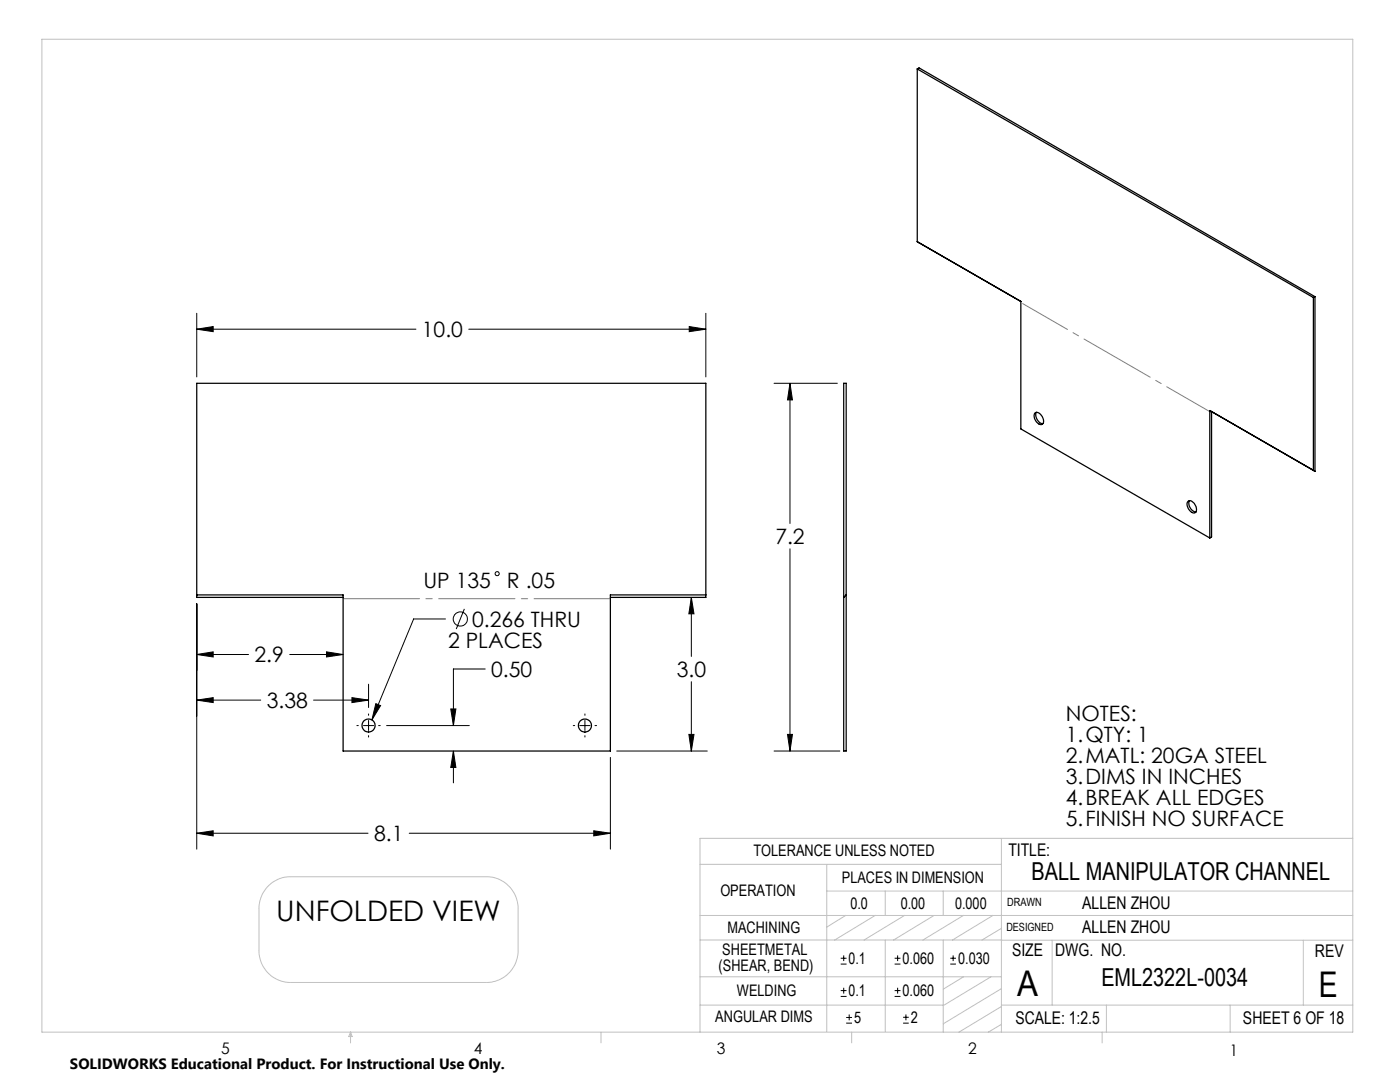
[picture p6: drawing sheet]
<svg xmlns="http://www.w3.org/2000/svg" width="279mm" height="216mm" viewBox="0 0 279 216" stroke-linecap="round" stroke-linejoin="round" font-family="sans-serif">
<g fill="none" stroke="#000" stroke-width=".2">
<path d="M39.3 65.7l3.2-.5v1zM39.3 62.5v12.7M39.3 65.7h43.7M93.6 65.7h47.3M137.5 65.2l3.4 .5-3.4 .5zM140.9 62.5v12.7M154.5 76.5h12.6M157.7 76.5l.5 3.3h-1zM157.7 76.5v28M138 119.2l.5 3.3h-1zM138 119.2v11.8M157.7 109.5v40.4"/>
<path d="M39.3 130.6l3.2-.5v1zM39.3 139.7l3.2-.5v1zM39.3 120.5v48.9M39.3 130.6h10.3M39.3 139.7h12.7M57.8 130.6h10.7M62.6 139.7h11M65.2 130.1l3.3 .5-3.3 .5zM70.2 139.2l3.4 .5-3.4 .5zM73.6 136.5v4.7M88.9 123.5h-6.4l-8.3 20.2M92.7 121.5l-1.6 4"/>
<path d="M96.8 133.5h-6.3v11.3M138 136v13.9M71.2 144.8h.3M72.5 144.8h2.1M73.6 142.5v.2M73.6 143.8v2M73.6 146.8v.3M75 140.4l1 .4-1.8 2.9zM75.6 144.8h.3M77.2 144.8h16.5M90 141.5h1l-.5 3.3zM90.5 149.9l.5 3.2h-1z"/>
<path d="M90.5 149.9v6.3M114.4 144.8h.3M115.7 144.8h2.1M116.7 142.5v.2M116.7 143.8v2M116.7 146.8v.3M118.7 144.8h.4M121.8 151.1v18.3M123.1 149.9h18M137.5 146.5h1l-.5 3.4zM154.5 149.9h13.1M157.2 146.5h1l-.5 3.4z"/>
<path d="M39.3 166.3l3.2-.5v1zM39.3 166.3h34.1M81.7 166.3h40.1M118.5 165.8l3.3 .5-3.3 .5zM167.8 198.8h1.1M167.8 197.7h1.1M167.8 192.4h1.1M167.8 191.2h1.1M168.4 190.6v1.2M168.4 197.1v1.2M178.5 198.8h1.2M178.5 197.7h1.2"/>
<path d="M178.5 192.4h1.2M178.5 191.2h1.2M179.1 190.6v1.2M179.1 197.1v1.2M189.7 192.4h1.1M189.7 191.2h1.1M190.2 190.6v1.2M168.9 204.2h1.1M168.9 203h1.1M169.5 202.4v1.2M180.2 204.2h1.2M180.2 203h1.2"/>
<path d="M180.8 202.4v1.2"/>
<circle cx="99.2" cy="114.5" r=".41"/>
<circle cx="91.9" cy="123.5" r="1.41"/>
</g>
<g fill="none" stroke="#c0c0c0" stroke-width=".2">
<path d="M8.4 7.8h261.6v198.2h-261.6zM53.7 176.7a6.2 6.2 0 0 1 4.3-1.8h39a6.4 6.4 0 0 1 6.4 6.4v8.4a6.3 6.3 0 0 1-6.4 6.3h-39a6.3 6.3 0 0 1-6.3-6.3v-8.4a6.4 6.4 0 0 1 2-4.6zM139.7 172.5h60.1M165 177.8h105M165 172.5v33.3M176.7 177.8v4.9M188.2 177.8v4.9M199.8 167.3v38.7M270 167.3h-130.3v38.7M139.7 182.7h130.3M139.7 187.6h60.2M139.7 194.9h60.1"/>
<path d="M168.8 182.7l-3.8 2.3M174.7 182.7l-8.1 4.9M176.7 187.6v18.2M180.5 182.7l-8.1 4.9M186.4 182.7l-8.1 4.9M188.2 187.6v18.4M192.3 182.7l-8.1 4.9M192.3 194.9l-4.1 2.5M197.8 194.9l-9.6 5.8M198.2 182.7l-8.1 4.9M199.8 187.6h70.2M199.8 197.3l-11.6 7"/>
<path d="M199.8 185.2l-3.8 2.4M210 187.6v13M260.1 187.6v13M70 206v2.1M70 206l.3 .8h-.7zM119.9 206v2.1M139.7 200.6h48.5M170 206v2.1M199.8 200.6h70.2M199.8 200.8l-8.4 5.2M199.8 204.4l-2.6 1.6M220 206v2.1"/>
<path d="M220.8 200.6v5.4M245.5 200.6v5.4"/>
</g>
<path d="M204.1 60.6l37.7 21.7" fill="none" stroke="#808080" stroke-width=".2" stroke-dasharray="15.2 1.3 1.3 1.3" stroke-dashoffset="4.9"/>
<path d="M68.5 119.5h53.3" fill="none" stroke="#808080" stroke-width=".2" stroke-dasharray="15.2 1.3 1.3 1.3"/>
<g fill="#000">
<path d="M75 140.4l1 .4-1.8 2.9z"/>
<path d="M39.3 65.7l3.2-.5v1zM137.5 65.2l3.4 .5-3.4 .5zM39.3 130.6l3.2-.5v1zM65.2 130.1l3.3 .5-3.3 .5zM39.3 166.3l3.2-.5v1zM118.5 165.8l3.3 .5-3.3 .5zM138 119.2l.5 3.3h-1zM137.5 146.5h1l-.5 3.4zM39.3 139.7l3.2-.5v1zM70.2 139.2l3.4 .5-3.4 .5zM90.5 149.9l.5 3.2h-1zM90 141.5h1l-.5 3.3zM157.7 76.5l.5 3.3h-1zM157.2 146.5h1l-.5 3.4z"/>
</g>
<g fill="none" stroke="#000" stroke-width=".25">
<path d="M183.1 13.8v34.4M183.1 13.8l79 45.6M183.1 13.8l.3-.3 79 45.7M183.1 48.2l20.6 11.9v25.5l37.7 21.8M183.1 48.2l.3 .2M262.1 59.4v34.4l.3 .3M262.4 59.2l-.3 .2M262.4 59.2v34.9M168.4 76.5h.5v73.4h-.5zM206.5 82.5a.84 .84 0 0 1 1.3 .3l.4 .9a.67 .67 0 0 1-.2 1 .67 .67 0 0 1-.9-.3l-.6-.8-.1-.7zM206.8 82.3a1.71 1.71 0 0 0 1.3 2.2M237.2 100a1.25 1.25 0 0 1 1.5 1.1l.1 .3a.67 .67 0 0 1-.3 .9 .67 .67 0 0 1-.9-.2 1.5 1.5 0 0 1-.4-2.1z"/>
<path d="M237.4 99.9a1.75 1.75 0 0 0 1.3 2.3M241.4 81.9l21 12.2M241.4 81.9v25.5M241.4 81.9l.4 .2v25l-.4 .3M39.3 118.7h29.2v31.2h53.3v-31.2h19.1M68.5 119.2h-29.2v-42.7h101.6v42.7h-19.1M168.9 118.7l-.5 .5"/>
<circle cx="73.6" cy="144.8" r="1.31"/>
<circle cx="116.7" cy="144.8" r="1.31"/>
</g>
<g font-size="7.1">
<text x="203" y="198.7">A</text>
<text x="263.2" y="198.9">E</text>
</g>
<text font-size="5.6" x="55.1" y="183.7">UNFOLDED VIEW</text>
<g font-size="4.9">
<text x="205.9" y="175.7">BALL MANIPULATOR CHANNEL</text>
<text x="219.8" y="196.7">EML2322L-0034</text>
</g>
<g font-size="4.2">
<text x="84.2" y="67.3">10.0</text>
<text x="154.7" y="108.6">7.2</text>
<text x="84.5" y="117.3">UP 135</text>
<text x="101.2" y="117.3">R .05</text>
<text x="94.2" y="125.1">0.266 THRU</text>
<text x="89.4" y="129.3">2 PLACES</text>
<text x="50.8" y="132.2">2.9</text>
<text x="98" y="135.1">0.50</text>
<text x="135.1" y="135.1">3.0</text>
<text x="53.2" y="141.3">3.38</text>
<text x="212.7" y="143.9">NOTES:</text>
<text x="212.7" y="148.1">1.QTY: 1</text>
<text x="212.7" y="152.3">2.MATL: 20GA STEEL</text>
<text x="212.7" y="156.4">3.DIMS IN INCHES</text>
<text x="212.7" y="160.6">4.BREAK ALL EDGES</text>
<text x="74.7" y="167.9">8.1</text>
<text x="212.7" y="164.8">5.FINISH NO SURFACE</text>
</g>
<g font-size="3.5">
<text x="201.2" y="170.7">TITLE:</text>
<text x="216" y="181.4">ALLEN ZHOU</text>
<text x="202" y="190.8">SIZE</text>
<text x="210.6" y="190.8">DWG. NO.</text>
<text x="216" y="186.2">ALLEN ZHOU</text>
<text x="262.4" y="190.9">REV</text>
<text x="202.7" y="204.4">SCALE: 1:2.5</text>
<text x="248.1" y="204.4">SHEET 6 OF 18</text>
</g>
<g font-size="3.2">
<text x="150.4" y="170.8">TOLERANCE UNLESS NOTED</text>
<text x="143.8" y="178.9">OPERATION</text>
<text x="168" y="176.2">PLACES IN DIMENSION</text>
<text x="169.7" y="181.4">0.0</text>
<text x="179.8" y="181.4">0.00</text>
<text x="190.6" y="181.4">0.000</text>
<text x="144.1" y="190.5">SHEETMETAL</text>
<text x="145.2" y="186.2">MACHINING</text>
<text x="143.4" y="193.7">(SHEAR, BEND)</text>
<text x="169.4" y="192.3">0.1</text>
<text x="180.1" y="192.3">0.060</text>
<text x="191.2" y="192.3">0.030</text>
<text x="147.1" y="198.7">WELDING</text>
<text x="169.4" y="198.7">0.1</text>
<text x="180.1" y="198.7">0.060</text>
<text x="142.8" y="204">ANGULAR DIMS</text>
<text x="170.5" y="204.1">5</text>
<text x="181.8" y="204.1">2</text>
<text x="44.2" y="210.4">5</text>
<text x="94.6" y="210.3">4</text>
<text x="143.1" y="210.4">3</text>
<text x="193.2" y="210.3">2</text>
<text x="245.4" y="210.6">1</text>
</g>
<text font-size="3" x="14" y="213.3">SOLIDWORKS Educational Product. For Instructional Use Only.</text>
<g font-size="2.3">
<text x="200.8" y="185.7">DESIGNED</text>
<text x="201" y="180.9">DRAWN</text>
</g>
</svg>
